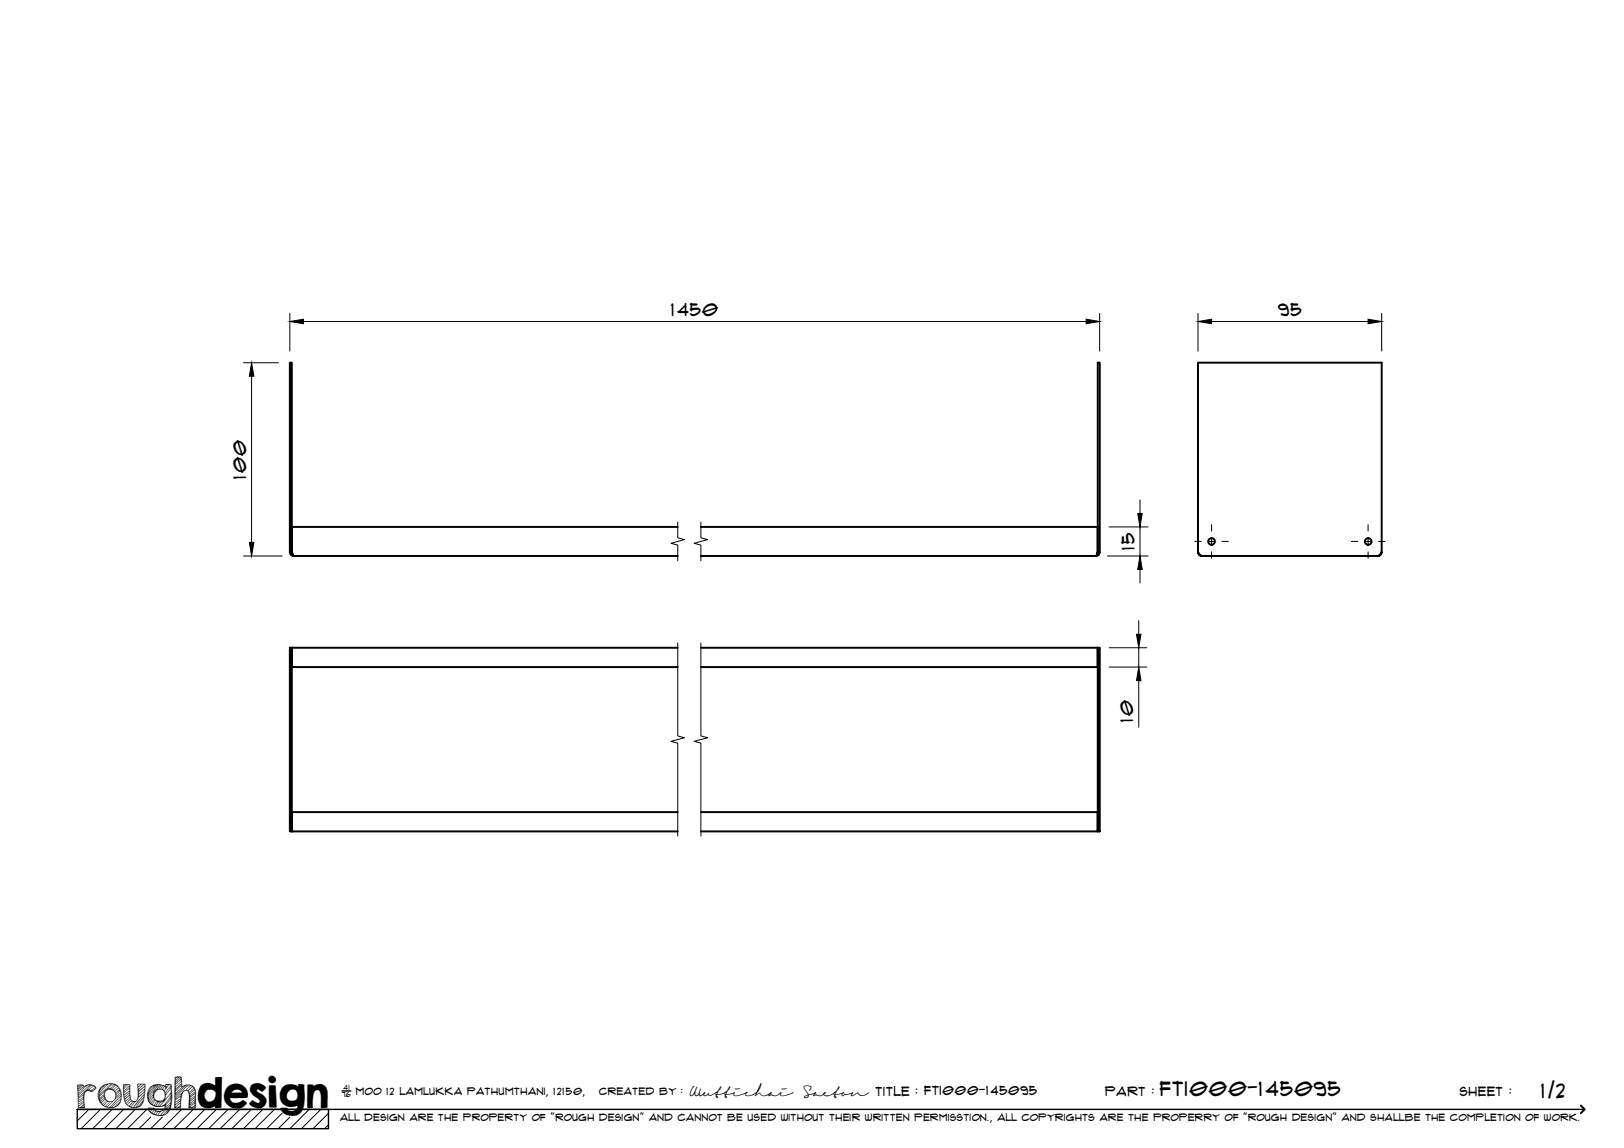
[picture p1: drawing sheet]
<svg xmlns="http://www.w3.org/2000/svg" width="420mm" height="297mm" viewBox="0 0 420 297" stroke-linecap="round" stroke-linejoin="round" font-family="sans-serif">
<!-- layer: Visible -->
<g fill="none" stroke="#000" stroke-width=".51">
<path d="M175.3 136.3h-99.8v6.6l.5 1h99.3M181.3 136.3h102.7v6.6l-.5 1 .6-.2 .4-.8h-.5l-.1 .3M75 142.9l.2 .6 .8 .4M75 142.9h.5l.1 .3M75 142.9v-49.1h.5v49.1M181.3 143.9h102.2M284 142.9v-49.1h.5v49.1M309.9 142.9l.6 .7 .4 .3-.6-.2zM309.9 142.9v-49.1h47.6v49.1M310.9 143.9h45.6M356.5 143.9l.4-.2 .6-.8-.4 .7zM75 167.6h.5v47.5h-.5z"/>
<path d="M75.5 167.6v.3M175.3 167.6h-99.8v5h99.8M181.3 167.6h102.7v5h-102.7M284 167.6v.3M284 167.6h.5v47.5h-.5zM75.5 214.8v.3M175.3 210.1h-99.8v5h99.8M181.3 210.1h102.7v5h-102.7M284 214.8v.3"/>
<circle cx="313.4" cy="140.1" r=".86"/>
<circle cx="354" cy="140.1" r=".86"/>
</g>
<!-- layer: TitleBlock -->
<path d="M20 287h65v5h-65zM20 287h390M88.5 282.3h2.3" fill="none" stroke="#000" stroke-width=".36"/>
<path d="M409 286.1l1 .9-1 1" fill="none" stroke="#000" stroke-width=".51"/>
<g fill="none" stroke="#000" stroke-width=".26">
<path d="M23 287l-3 3.1M26 287l-5 5M29 287l-5 5M32 287l-5 5M35 287l-5 5M38 287l-5 5M39 289.1l-3 2.9M42 289.1l-3 2.9M47 287l-5 5M50 287l-5 5M53 287l-5 5M56 287l-5 5"/>
<path d="M59 287l-5 5M62 287l-5 5M65 287l-5 5M68 287l-5 5M71 287l-5 5M73 288l-4 4M75 289.1l-3 2.9M80 287l-5 5M83 287l-5 5M85 288l-4 4M85 291l-1 1"/>
</g>
<!-- layer: Smart Centers -->
<path d="M313.5 135.7v1.7M313.5 139.2v1.8M353.9 135.7v1.7M353.9 139.2v1.8M309.1 140.1h1.7M312.6 140.1h1.7M313.5 142.8v1.6M316.1 140.1h1.7M349.6 140.1h1.7M353.1 140.1h1.7M353.9 142.8v1.6M356.6 140.1h1.7" fill="none" stroke="#000" stroke-width=".26"/>
<!-- layer: Break Lines -->
<path d="M175.3 135.1v4.1l1.8 .4-3.5 1 1.7 .4v4.1M181.3 135.1v4.1l1.8 .4-3.5 1 1.7 .4v4.1M175.3 166.4v24l1.8 .5-3.5 .9 1.7 .5v24.1M181.3 166.4v24l1.8 .5-3.5 .9 1.7 .5v24.1" fill="none" stroke="#000" stroke-width=".26"/>
<!-- layer: FD_Dimensions -->
<g fill="none" stroke="#000" stroke-width=".26">
<path d="M63 93.9h9M65.1 97.4v42.9M75 81.1v9.8M78.5 83.2h202.5M284.5 81.1v9.8M309.9 81.1v9.8M313.5 83.2h40.4M357.5 81.1v9.8M287 136.3h10M294.9 129.4v3.4M294.9 136.3v7.6M63 143.9h10"/>
<path d="M286.5 143.9h10.5M294.9 147.3v3.5M287 167.6h9.7M287 172.6h9.7M294.6 160.6v3.5M294.6 167.6v5M294.6 176.1v12.1"/>
</g>
<path d="M65.1 93.9l.6 3.5h-1.2zM75 83.2l3.5-.6v1.2zM281 82.6l3.5 .6-3.5 .6zM309.9 83.2l3.6-.6v1.2zM353.9 82.6l3.6 .6-3.6 .6zM294.3 132.8h1.2l-.6 3.5zM64.5 140.3h1.2l-.6 3.6zM294.9 143.9l.6 3.4h-1.2zM294 164.1h1.2l-.6 3.5zM294.6 172.6l.6 3.5h-1.2z" fill="#000" stroke="#000" stroke-width=".26"/>
<text font-size="9.7" x="19.9" y="286.8">roughdesign</text>
<g font-size="5.3">
<text x="300.1" y="283.6">FTI000-145095</text>
<text x="398.7" y="284">1/2</text>
</g>
<g font-size="4.6">
<text x="173.7" y="81.7">1450</text>
<text x="330.7" y="81.7">95</text>
<text x="63.6" y="123.9" transform="rotate(-90 63.6 123.9)">100</text>
<text x="293.5" y="142.3" transform="rotate(-90 293.5 142.3)">15</text>
<text x="293.2" y="186.8" transform="rotate(-90 293.2 186.8)">10</text>
</g>
<g font-size="3.4">
<text x="178.3" y="283.5">Wuttichai</text>
<text x="208.1" y="283.5">Saeton title : FTI000-145095</text>
</g>
<g font-size="3.3">
<text x="286" y="283.5">Part :</text>
<text x="377.7" y="283.5">sheet :</text>
</g>
<g font-size="2.7">
<text x="92.1" y="283.3">moo 12 Lamlukka pathumthani, 12150,</text>
<text x="155" y="283.3">created by :</text>
</g>
<text font-size="2.6" x="88" y="290.1">all design are the property of &quot;rough design&quot; and cannot be used without their written permisstion., all copyrights are the properry of &quot;rough design&quot; and shallbe the completion of work.</text>
<g font-size="1.9">
<text x="88.5" y="283.9">76</text>
<text x="88.9" y="282.1">41</text>
</g>
</svg>
